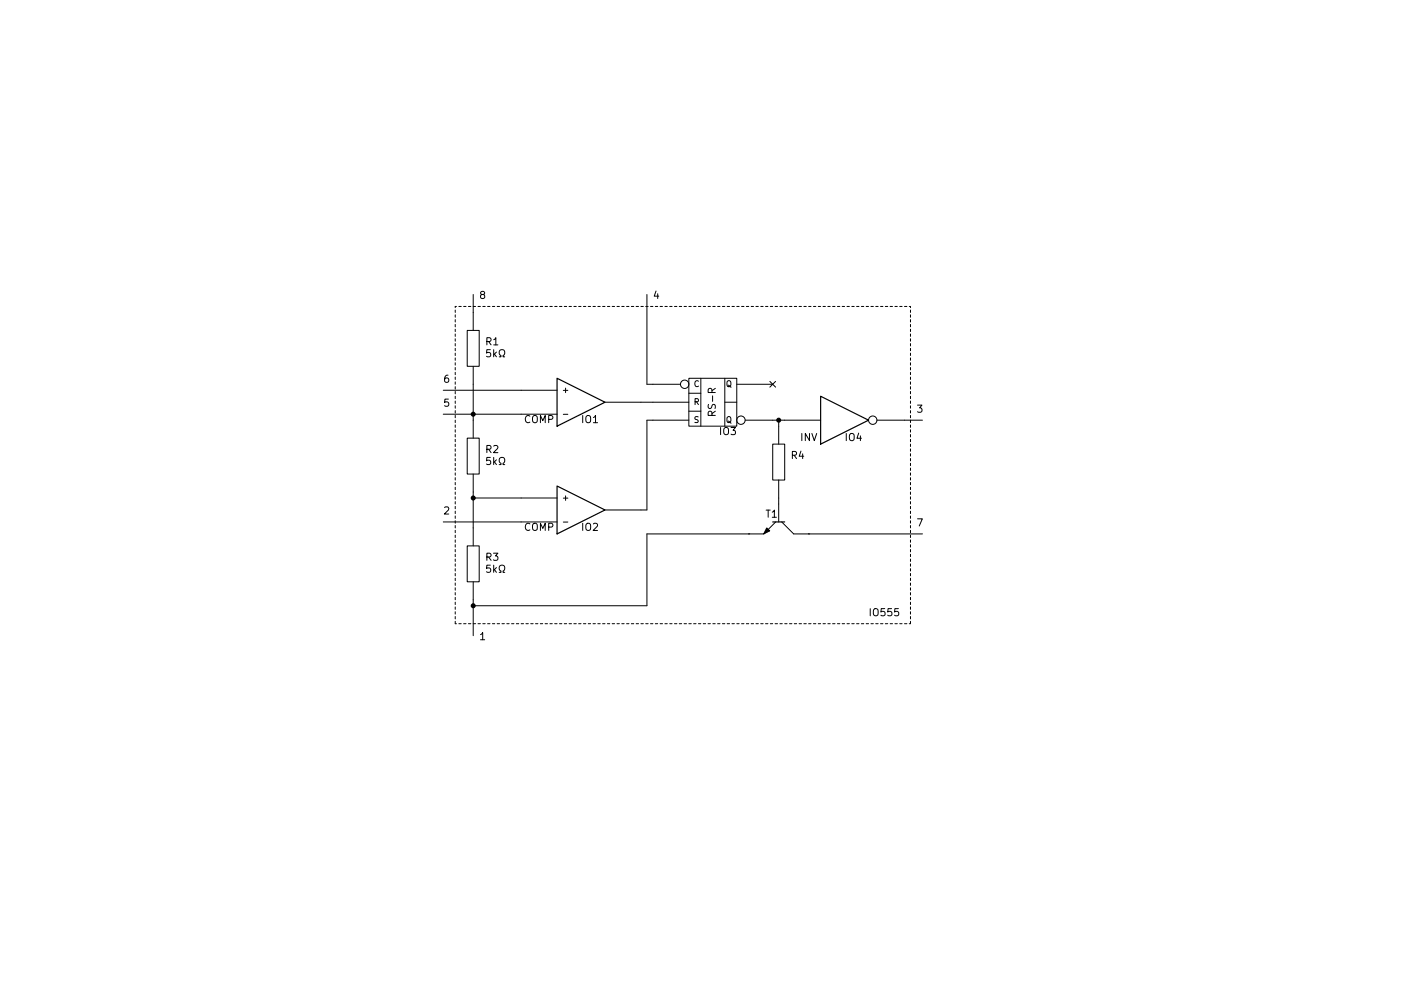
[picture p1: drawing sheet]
EESchema Schematic File Version 2
LIBS:elm
LIBS:power
LIBS:device
LIBS:transistors
LIBS:conn
LIBS:linear
LIBS:regul
LIBS:74xx
LIBS:cmos4000
LIBS:adc-dac
LIBS:memory
LIBS:xilinx
LIBS:special
LIBS:microcontrollers
LIBS:dsp
LIBS:microchip
LIBS:analog_switches
LIBS:motorola
LIBS:texas
LIBS:intel
LIBS:audio
LIBS:interface
LIBS:digital-audio
LIBS:philips
LIBS:display
LIBS:cypress
LIBS:siliconi
LIBS:opto
LIBS:atmel
LIBS:contrib
LIBS:valves
EELAYER 27 0
EELAYER END
$Descr A4 11693 8268
encoding utf-8
Sheet 1 1
Title ""
Date "23 mar 2014"
Rev ""
Comp ""
Comment1 ""
Comment2 ""
Comment3 ""
Comment4 ""
$EndDescr
$Comp
L RS-R IO3
U 1 1
P 5950 3350
F 0 "IO3" H 6150 3100 60  0000 R CNN
F 1 "RS-R" V 5950 3350 60  0000 C CNN
F 2 "" H 5950 3350 60  0000 C CNN
F 3 "" H 5950 3350 60  0000 C CNN
	1    5950 3350
	1    0    0    -1  
$EndComp
$Comp
L R R3
U 1 1
P 3950 4700
F 0 "R3" H 4050 4750 60  0000 L CNN
F 1 "5kΩ" H 4050 4650 60  0000 L CNN
F 2 "~" H 3950 4700 60  0000 C CNN
F 3 "~" H 3950 4700 60  0000 C CNN
	1    3950 4700
	1    0    0    -1  
$EndComp
$Comp
L R R2
U 1 1
P 3950 3800
F 0 "R2" H 4050 3850 60  0000 L CNN
F 1 "5kΩ" H 4050 3750 60  0000 L CNN
F 2 "~" H 3950 3800 60  0000 C CNN
F 3 "~" H 3950 3800 60  0000 C CNN
	1    3950 3800
	1    0    0    -1  
$EndComp
$Comp
L R R1
U 1 1
P 3950 2900
F 0 "R1" H 4050 2950 60  0000 L CNN
F 1 "5kΩ" H 4050 2850 60  0000 L CNN
F 2 "~" H 3950 2900 60  0000 C CNN
F 3 "~" H 3950 2900 60  0000 C CNN
	1    3950 2900
	1    0    0    -1  
$EndComp
$Comp
L COMP IO1
U 1 1
P 4850 3350
F 0 "IO1" H 4850 3200 60  0000 L CNN
F 1 "COMP" H 4500 3200 60  0000 C CNN
F 2 "" H 4850 3350 60  0000 C CNN
F 3 "" H 4850 3350 60  0000 C CNN
	1    4850 3350
	1    0    0    -1  
$EndComp
$Comp
L COMP IO2
U 1 1
P 4850 4250
F 0 "IO2" H 4850 4100 60  0000 L CNN
F 1 "COMP" H 4500 4100 60  0000 C CNN
F 2 "" H 4850 4250 60  0000 C CNN
F 3 "" H 4850 4250 60  0000 C CNN
	1    4850 4250
	1    0    0    -1  
$EndComp
NoConn ~ 6450 3200
$Comp
L INV IO4
U 1 1
P 7050 3500
F 0 "IO4" H 7050 3350 60  0000 L CNN
F 1 "INV" H 6750 3350 60  0000 C CNN
F 2 "" H 7050 3500 60  0000 C CNN
F 3 "" H 7050 3500 60  0000 C CNN
	1    7050 3500
	1    0    0    -1  
$EndComp
Text Notes 7250 5150 0    60   ~ 0
IO555
$Comp
L NPN T1
U 1 1
P 6500 4400
F 0 "T1" V 6390 4340 60  0000 C CNN
F 1 "NPN" H 6400 4250 60  0001 C CNN
F 2 "" H 6500 4400 60  0000 C CNN
F 3 "" H 6500 4400 60  0000 C CNN
	1    6500 4400
	0    1    1    0   
$EndComp
$Comp
L R R4
U 1 1
P 6500 3850
F 0 "R4" H 6600 3900 60  0000 L CNN
F 1 "R" H 6600 3800 60  0001 L CNN
F 2 "~" H 6500 3850 60  0000 C CNN
F 3 "~" H 6500 3850 60  0000 C CNN
	1    6500 3850
	1    0    0    -1  
$EndComp
Text Notes 4000 2500 0    60   ~ 0
8
Text Notes 5450 2500 0    60   ~ 0
4
Text Notes 7650 3450 0    60   ~ 0
3
Text Notes 7650 4400 0    60   ~ 0
7
Text Notes 4000 5350 0    60   ~ 0
1
Text Notes 3700 3200 0    60   ~ 0
6
Text Notes 3700 3400 0    60   ~ 0
5
Text Notes 3700 4300 0    60   ~ 0
2
Wire Wire Line
	5450 3350 5350 3350
Wire Wire Line
	5350 4250 5400 4250
Wire Wire Line
	5400 4250 5400 3500
Wire Wire Line
	5400 3500 5450 3500
Wire Wire Line
	3950 3200 3950 3500
Wire Wire Line
	3700 3450 4350 3450
Connection ~ 3950 3450
Wire Wire Line
	3950 4100 3950 4400
Wire Wire Line
	4350 4150 3950 4150
Connection ~ 3950 4150
Wire Wire Line
	6450 3500 6550 3500
Wire Notes Line
	3800 2550 7600 2550
Wire Notes Line
	7600 2550 7600 5200
Wire Notes Line
	3800 2550 3800 5200
Wire Wire Line
	5450 3200 5400 3200
Wire Wire Line
	5400 3200 5400 2450
Wire Wire Line
	7550 3500 7700 3500
Wire Wire Line
	4350 3250 3700 3250
Wire Wire Line
	3950 2600 3950 2450
Wire Wire Line
	3950 5000 3950 5300
Wire Wire Line
	4350 4350 3700 4350
Wire Wire Line
	6500 4200 6500 4150
Wire Wire Line
	6500 3550 6500 3500
Connection ~ 6500 3500
Wire Wire Line
	6750 4450 7700 4450
Wire Wire Line
	6250 4450 5400 4450
Wire Wire Line
	5400 4450 5400 5050
Wire Wire Line
	5400 5050 3950 5050
Connection ~ 3950 5050
Wire Notes Line
	3800 5200 7600 5200
$EndSCHEMATC
